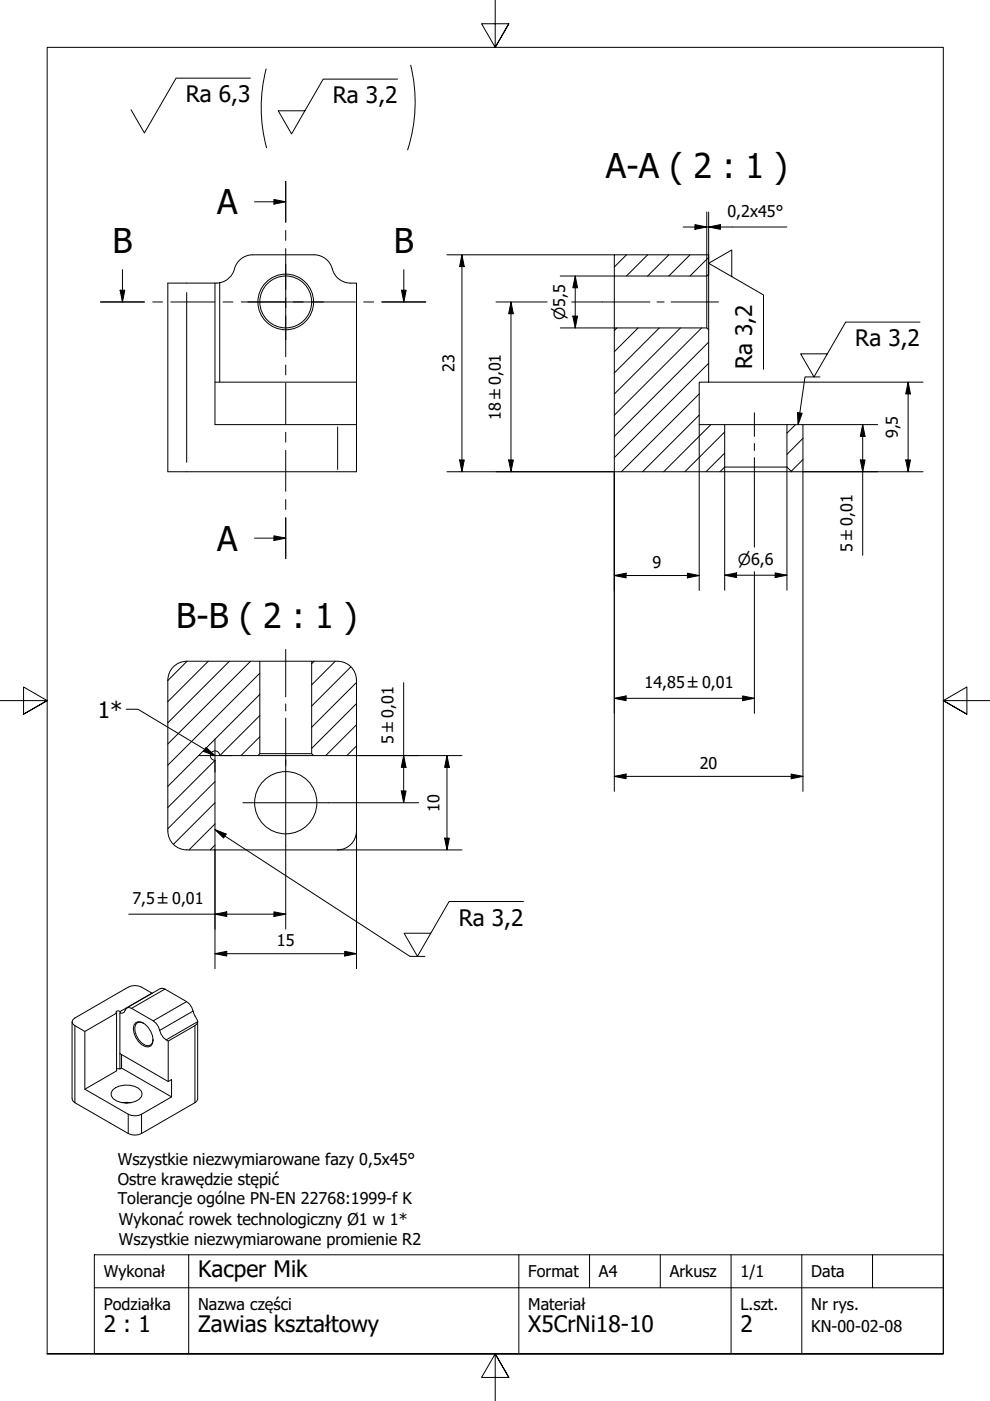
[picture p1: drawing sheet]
<svg xmlns="http://www.w3.org/2000/svg" width="210mm" height="297mm" viewBox="0 0 210 297" stroke-linecap="round" stroke-linejoin="round" font-family="sans-serif">
<!-- layer: Hatch (ISO) -->
<g fill="none" stroke="#000" stroke-width=".21">
<path d="M132.8 54l-2.6 2.6M137.3 54l-4.5 4.5M141.8 54l-4.5 4.5M146.3 54l-4.5 4.5M150.3 54.6l-4 3.9M130.8 69.5l-.6 .6M135.3 69.5l-5.1 5.1M139.8 69.5l-9.6 9.6M144.3 69.5l-14.1 14.1M148.8 69.5l-18.6 18.5M150.3 77l-20.1 20M150.3 72.5l-20.1 20"/>
<path d="M148.3 88l-12.1 12M148.3 83.5l-16.6 16.5M150.7 90l-10 10M153.6 96.1l-3.9 3.9M153.6 91.6l-8.4 8.4M168.7 90l-1.9 1.8M170.2 97.4l-2.5 2.5M170.2 92.9l-3.4 3.4M39.7 140.2l-4.1 4.1M44.2 140.2l-8.6 8.6M48.6 140.2l-13 13.1M53.1 140.2l-17.5 17.5"/>
<path d="M55.1 156.2l-4 4M55.1 151.7l-8.5 8.5M55.1 147.2l-19.5 19.5M55.1 142.7l-19.5 19.5M66.6 140.2l-.5 .5M71.1 140.2l-5 5M74.4 141.4l-8.3 8.3M75.6 158.2l-2.1 2M75.6 153.7l-6.5 6.5M75.6 149.2l-9.5 9.5M75.6 144.7l-9.5 9.5M45.6 174.7l-5.5 5.5"/>
<path d="M45.6 170.2l-8.8 8.8M45.6 165.7l-10 10M45.6 161.2l-10 10M45.6 179.2l-1 1"/>
</g>
<!-- layer: Visible (ISO) -->
<g fill="none" stroke="#000" stroke-width=".21">
<path d="M46.6 60a4.3 4.3 0 0 0 3.3-3.6 4 4 0 0 1 3.7-2.4h13a4.2 4.2 0 0 1 4.1 3.7 4.4 4.4 0 0 0 4.9 2.3v21M46.6 60h-11v40h40v-19M46.6 60v21M130.2 58.5v11M149.8 58.5v11M150.3 58.1v-4.1h-20.1v4.5h19.6l.5-.4v11.8M45.6 60v30h30M130.2 69.5h19.6l.5 .4v11.1h-2v9h5.3v9l-1 1h-22.4zM45.6 81h30M153.6 90h13.2M153.6 99h13.2M166.8 90h3.4v10h-2.3l-1.1-1z"/>
<path d="M152.6 100h15.3M55.1 159.8h11M55.1 140.2h11M71.6 140.2h-5.5v19.6l.4 .4h9.1v-16a4 4 0 0 0-4-4M54.7 160.2h11.8M75.6 160.2v16a4 4 0 0 1-4 4M39.6 180.2a4 4 0 0 1-4-4v-32a4 4 0 0 1 4-4h15.5v19.6l-.4 .4h-8.1a1 1 0 0 0-1-1 1 1 0 0 0-1 1 1 1 0 0 0 1 1v19h-6M45.6 180.2h26M15.3 216.6v16.4l.1 .4 .5 .4 11.3 6.5a3.1 3.1 0 0 0 2.8 0l11.3-6.5 .5-.4 .1-.4v-16.4M18 218.7v12.2l9.2 5.3a3.1 3.1 0 0 0 2.8 0l6.4-3.6M24.7 214.8v12.3l-6.7 3.8M25.4 214.8l.1-.3-.3-.2-.4 .1-.2 .2 .1 .2"/>
<path d="M25.4 214.8h.5l.4-.2 .5-.9 .5-.1 .6 .2 4.6 2.6a4.3 4.3 0 0 1 1.6 2.9l.5 .7 1.1 .7v8.6M25.4 214.8v8.6M26.9 213.7l7.1-4.1 .4-.1 5.2 2.9a3.7 3.7 0 0 1 1.5 2.5l.8 1.7M28.8 216.8a2.08 2.08 0 0 1 2.6 1 3.9 3.9 0 0 1 .9 3.5l-.3 .5a2.07 2.07 0 0 1-2.7-1 3.9 3.9 0 0 1-.9-3.5zM30.4 216.9l-.6-.2-.6 .1a2.13 2.13 0 0 0-.3 2.8 3.3 3.3 0 0 0 2.5 2.1l.5-.1 .4-.5 .1-.7M32.3 210.6l-2.3-1.3a3.1 3.1 0 0 0-2.8 0l-11.3 6.5-.5 .4-.1 .4 .1 .5 .5 .4 2.1 1.2 6.7-3.9M41.9 216.6l-.1 .5-.5 .4-5.6 3.2M23.9 231.1a4.6 4.6 0 0 1 6 .2l.2 .6a2.35 2.35 0 0 1-2.3 1.9 4.6 4.6 0 0 1-3.8-.9l-.4-.6v-.6zM24.7 226.6h.7M25.4 223.4v3.2l.4-.2v-2.8M25.4 223.4l10.3 5.9 .7-.4v3.7l-10.6-6.2M26 233.8h1.7"/>
<path d="M26.5 233.8h.6"/>
<circle cx="60.6" cy="64" r="5.9"/>
<circle cx="60.6" cy="64" r="5.5"/>
<circle cx="60.6" cy="170.2" r="6.6"/>
</g>
<!-- layer: Visible Narrow (ISO) -->
<path d="M39.6 62v36M71.6 90.5v9M15.9 217.5v16.3M32.2 210.6l-6.7 3.9M35 209.7l-7.1 4.1M39.6 212.4l-7.1 4M40.9 214.4l-7 4.1M41.3 217.5v16.3M41.9 216.6l-6.7 3.9M27.2 236.2v4.1M30 236.2v4.1" fill="none" stroke="#000" stroke-width=".21"/>
<!-- layer: Section Line (ISO) -->
<g fill="none" stroke="#000" stroke-width=".21">
<path d="M60.6 38.5v8.6M26 57.2v6.8M54 42.8h6.6M58.1 42.3l2.5 .5-2.5 .5zM60.6 48.9v2.1M60.6 52.7v8.7M85.6 57.2v6.8M21.3 64h9.3M25.5 61.5h1l-.5 2.5zM32.4 64h2.1M36.2 64h9.3M47.3 64h2.1"/>
<path d="M51.1 64h9.4M60.6 63.1v2.1M60.6 67v8.6M60.6 77.4v2.1M62.2 64h2.1M66.1 64h9.3M77.1 64h2.1M81 64h9.3M85.1 61.5h1l-.5 2.5zM60.6 81.2v8.7M60.6 91.7v2.1M60.6 95.5v8.7"/>
<path d="M54 114.1h6.6M58.1 113.6l2.5 .5-2.5 .5zM60.6 105.9v2.1M60.6 109.8v8.6"/>
</g>
<path d="M58.1 42.3l2.5 .5-2.5 .5zM25.5 61.5h1l-.5 2.5zM85.1 61.5h1l-.5 2.5zM58.1 113.6l2.5 .5-2.5 .5z" fill="#000"/>
<!-- layer: Border (ISO) -->
<path d="M105 0v10l-2.9-5h5.8l-2.9 5 2.9-5M0 148.5h10l-5-2.8v5.7l5-2.9-5 2.9M210 148.5h-10l5-2.8v5.7l-5-2.9 5 2.9M10 287v-277h190v277h-190h190M107.9 292l-2.9-5 2.9 5h-5.8l2.9-5v10" fill="none" stroke="#000" stroke-width=".21"/>
<!-- layer: Title (ISO) -->
<path d="M110 266v21M125 266v7M140 266v7M155 266v7M185 266v7" fill="none" stroke="#000" stroke-width=".21"/>
<!-- layer: tabelka -->
<path d="M20 273h180M40 266v21M155 273v14M170 266v21" fill="none" stroke="#000" stroke-width=".21"/>
<!-- layer: ramka -->
<path d="M20 266h180v21h-180z" fill="none" stroke="#000" stroke-width=".21"/>
<!-- layer: Sketch Geometry (ISO) -->
<path d="M56.4 14.6a32.6 32.6 0 0 0 .1 16.7M87.1 13.8a32.9 32.9 0 0 1-.7 18" fill="none" stroke="#000" stroke-width=".21"/>
<!-- layer: Centerline (ISO) -->
<path d="M127.8 64h10M139.3 64h1.5M142.3 64h10M159.9 87.5v5M159.9 94v1.5M159.9 97v5M60.6 137.7v10.1M60.6 149.2v1.5M60.6 152.2v10.1" fill="none" stroke="#000" stroke-width=".21"/>
<!-- layer: Center Mark (ISO) -->
<path d="M60.6 56v16M52.6 64h16M45.6 156.7v7M42.1 160.2h7M51.5 170.2h18.2M60.6 161.1v18.2" fill="none" stroke="#000" stroke-width=".21"/>
<!-- layer: Dimension (ISO) -->
<g fill="none" stroke="#000" stroke-width=".21">
<path d="M94.8 54h35.4M97.9 54l.5 2.5h-1zM97.9 54v46M118.8 58.5h11.4M122 58.5l.5 2.5h-1zM122 58.5v11M144.8 48.1h22M147.4 47.6l2.4 .5-2.4 .5zM149.8 45v13.5M150.3 48.1l2.4-.5v1zM150.3 45v13.1M105.2 64h10.8"/>
<path d="M108.3 64l.5 2.5h-1zM108.3 64v36M118.8 69.5h11.4M121.2 64h6.6M121.5 67h1l-.5 2.5zM97.4 97.5h1l-.5 2.5zM107.8 97.5h1l-.5 2.5zM148.3 90v35.2M150.3 81h45.4M153.6 99v26.1M166.8 99v26.1M170.2 90h15.9"/>
<path d="M182.4 97.5h1l-.5 2.5zM182.9 90l.5 2.5h-1zM182.9 90v27.7M192 97.5h1l-.5 2.5zM192.5 81l.5 2.5h-1zM192.5 81v19M94.8 100h35.4v67.8M159.9 102v14M195.7 100h-25.5v67.8M130.2 122l2.5-.5v1zM130.2 122h18.1M145.7 121.5l2.6 .5-2.6 .5z"/>
<path d="M153.6 122l2.5-.5v1zM153.6 122h13.2M159.9 121.2v30M164.3 121.5l2.5 .5-2.5 .5zM85.6 144.7v25.5M130.2 148.1l2.5-.6v1.1zM130.2 148.1h29.7M157.4 147.5l2.5 .6-2.5 .5zM60.6 179.3v17.7M69.7 170.2h19.1M75.6 176.2v29.2M75.6 160.2h22.3"/>
<path d="M85.1 167.7h1l-.5 2.5zM85.6 160.2l.5 2.5h-1zM94.3 177.7h1l-.5 2.5zM94.8 160.2l.5 2.5h-1zM94.8 160.2v20M130.2 164.6l2.5-.5v1zM130.2 164.6h40M167.7 164.1l2.5 .5-2.5 .5zM27.3 193.8h33.3M45.6 193.8l2.5-.5v1zM45.6 180.2v25.2M58.1 193.3l2.5 .5-2.5 .5z"/>
<path d="M71.6 180.2h26.3M45.6 202.2l2.5-.5v1zM45.6 202.2h30M73.1 201.7l2.5 .5-2.5 .5z"/>
</g>
<g fill="#000">
<path d="M97.9 54l.5 2.5h-1zM147.4 47.6l2.4 .5-2.4 .5zM150.3 48.1l2.4-.5v1zM108.3 64l.5 2.5h-1zM121.5 67h1l-.5 2.5zM122 58.5l.5 2.5h-1zM97.4 97.5h1l-.5 2.5zM107.8 97.5h1l-.5 2.5zM182.4 97.5h1l-.5 2.5zM182.9 90l.5 2.5h-1zM192 97.5h1l-.5 2.5zM192.5 81l.5 2.5h-1z"/>
<path d="M130.2 122l2.5-.5v1zM145.7 121.5l2.6 .5-2.6 .5zM153.6 122l2.5-.5v1zM164.3 121.5l2.5 .5-2.5 .5zM130.2 148.1l2.5-.6v1.1zM157.4 147.5l2.5 .6-2.5 .5zM85.1 167.7h1l-.5 2.5zM85.6 160.2l.5 2.5h-1zM94.3 177.7h1l-.5 2.5zM94.8 160.2l.5 2.5h-1zM130.2 164.6l2.5-.5v1zM167.7 164.1l2.5 .5-2.5 .5z"/>
<path d="M45.6 193.8l2.5-.5v1zM58.1 193.3l2.5 .5-2.5 .5zM45.6 202.2l2.5-.5v1zM73.1 201.7l2.5 .5-2.5 .5z"/>
</g>
<!-- layer: Symbol (ISO) -->
<path d="M169.1 87.5l1 .1-.9 2.4zM43.7 158.5l1.9 1.7-2.4-.9zM45.6 175.9l2.4 .9-.6 .9z" fill="#000"/>
<path d="M53.1 16.6h-15.8l-6.7 11.6-2.8-4.9M84.3 16.8h-15.8l-6.7 11.6-2.8-4.9h5.7M155.2 58.7v-5.7l-4.9 2.8 11.6 6.7v15.8M173.9 79.9h-3.2l-1.5 10.1M195.1 68.3h-15.8l-6.7 11.6-2.8-4.9h5.6M169.1 87.5l1 .1-.9 2.4zM26.8 150.4h2.5l16.1 9.7M45.3 160.1l-2.1-.8 .5-.8 1.8 1.6M45.6 175.9l2.4 .9-.6 .9zM45.6 175.9l41.3 26.9h3.2M111 191.1h-15.8l-6.7 11.7-2.8-4.9h5.6" fill="none" stroke="#000" stroke-width=".21"/>
<g font-size="7.2">
<text x="128.5" y="37.7">A-A ( 2 : 1 )</text>
<text x="46.1" y="45.4">A</text>
<text x="23.8" y="53.7">B</text>
<text x="83.5" y="53.7">B</text>
<text x="46.1" y="116.7">A</text>
<text x="37.4" y="133.2">B-B ( 2 : 1 )</text>
</g>
<g font-size="4.8">
<text x="39.4" y="21.7">Ra 6,3</text>
<text x="70.6" y="21.9">Ra 3,2</text>
<text x="181.3" y="73.4">Ra 3,2</text>
<text x="159.5" y="78.3" transform="rotate(-90 159.5 78.3)">Ra 3,2</text>
<text x="20.7" y="152.2">1*</text>
<text x="97.3" y="196.3">Ra 3,2</text>
<text x="42" y="270.7">Kacper Mik</text>
<text x="22" y="282.4">2 : 1</text>
<text x="42" y="282.4">Zawias kształtowy</text>
<text x="112" y="282.4">X5CrNi18-10</text>
<text x="157" y="282.4">2</text>
</g>
<g font-size="3.4">
<text x="154.2" y="46">0,2x45°</text>
<text x="96.4" y="78.9" transform="rotate(-90 96.4 78.9)">23</text>
<text x="106.2" y="89.1" transform="rotate(-90 106.2 89.1)">18 ±0,01</text>
<text x="190.4" y="92.9" transform="rotate(-90 190.4 92.9)">9,5</text>
<text x="180.8" y="117" transform="rotate(-90 180.8 117)">5 ±0,01</text>
<text x="138.3" y="120.5">9</text>
<text x="136.7" y="145.9">14,85 ±0,01</text>
<text x="83.4" y="157.7" transform="rotate(-90 83.4 157.7)">5 ±0,01</text>
<text x="148.4" y="163">20</text>
<text x="93.2" y="172.1" transform="rotate(-90 93.2 172.1)">10</text>
<text x="28.1" y="191.7">7,5 ±0,01</text>
<text x="58.7" y="200.6">15</text>
<text x="25" y="247">Wszystkie niezwymiarowane fazy 0,5x45°</text>
<text x="25" y="251.2">Ostre krawędzie stępić</text>
<text x="25" y="255.3">Tolerancje ogólne PN-EN 22768:1999-f K</text>
<text x="25.2" y="259.8">Wykonać rowek technologiczny Ø1 w 1*</text>
<text x="25.2" y="263.9">Wszystkie niezwymiarowane promienie R2</text>
<text x="22" y="270.7">Wykonał</text>
<text x="112" y="270.7">Format</text>
<text x="127" y="270.7">A4</text>
<text x="142" y="270.7">Arkusz</text>
<text x="157" y="270.7">1/1</text>
<text x="172" y="270.7">Data</text>
<text x="22" y="277.7">Podziałka</text>
<text x="42" y="277.7">Nazwa części</text>
<text x="112" y="277.7">Materiał</text>
<text x="157" y="277.7">L.szt.</text>
<text x="172" y="277.7">Nr rys.</text>
<text x="172" y="282.4">KN-00-02-08</text>
</g>
<g font-size="3.3">
<text x="119.8" y="67.8" transform="rotate(-90 119.8 67.8)">⌀5,5</text>
<text x="156.5" y="119.8">⌀6,6</text>
</g>
</svg>
